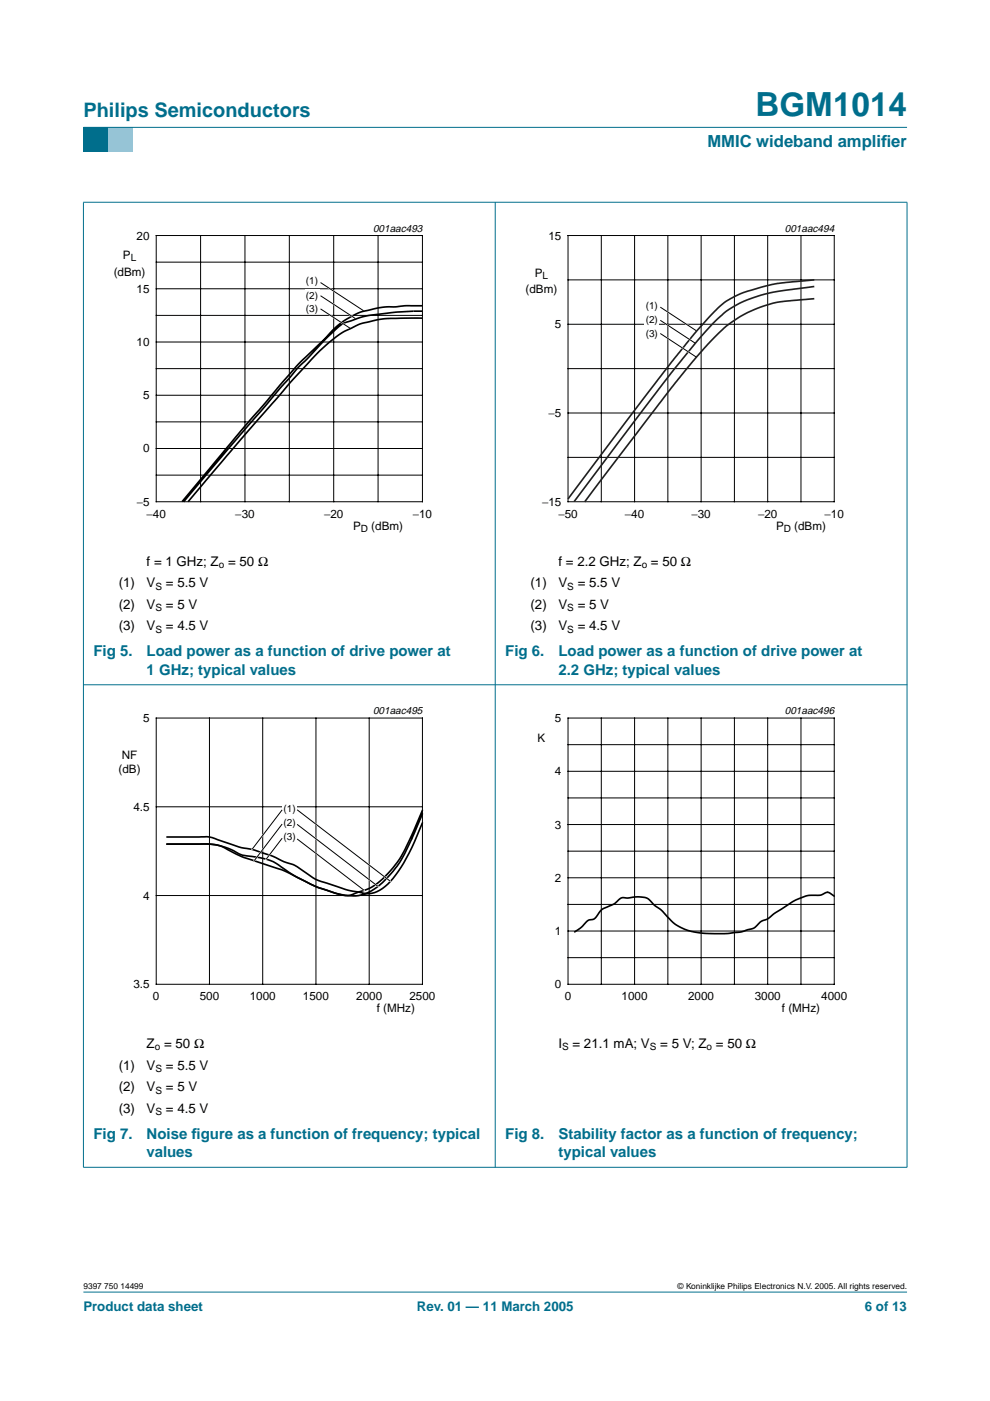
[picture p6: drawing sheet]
<svg xmlns="http://www.w3.org/2000/svg" width="210mm" height="297mm" viewBox="0 0 210 297" stroke-linecap="round" stroke-linejoin="round" font-family="sans-serif">
<path d="M17.7 273.9h174.6z" fill="#006e8c" stroke="#006e8c" stroke-width=".21"/>
<path d="M17.7 27h5.3v5.3h-5.3z" fill-rule="evenodd" fill="#006e8c"/>
<path d="M23 27h5.3v5.3h-5.3z" fill-rule="evenodd" fill="#96c4d6"/>
<g fill="#006e8c" stroke="#006e8c" stroke-width=".21">
<path d="M17.7 27h174.6z"/>
<path d="M17.7 42.9v204.5z"/>
<path d="M105 42.8v204.7z"/>
<path d="M192.3 42.9v204.5z"/>
<path d="M17.6 42.9h174.8z"/>
<path d="M17.6 145.2h174.8z"/>
<path d="M17.6 247.5h174.8z"/>
</g>
<path d="M20.4 47.1h81.9v66.3h-81.9z" fill="none" stroke="#fff" stroke-width=".21"/>
<g fill="none" stroke="#000" stroke-width=".21">
<path d="M33.1 49.9h56.5v56.5h-56.5zM33.1 55.6h56.5M42.5 49.9v56.5M51.9 49.9v56.5M61.3 49.9v56.5M70.8 49.9v56.5M80.2 49.9v56.5M33.1 66.9h56.5M33.1 78.2h56.5M33.1 61.2h56.5M33.1 72.5h56.5M33.1 89.4h56.5"/>
<path d="M33.1 83.8h56.5M33.1 95.1h56.5M33.1 100.7h56.5"/>
</g>
<path d="M89.5 64.8h-3.3l-1.8 .2a24.1 24.1 0 0 0-9 1.6 19.4 19.4 0 0 0-7 5.7l-.5 .5a65 65 0 0 0-6.8 6.9l-10.1 11.7-12.4 15M89.5 66a62.2 62.2 0 0 0-13.1 1.3l-3.3 1.1-1.2 .8-2.6 2.4-4.2 4.5-1.9 1.8-24.3 28.5M89.5 67.5h-3.7a25.7 25.7 0 0 0-10.4 1.6 28.9 28.9 0 0 0-10.3 8.2l-3.3 3.5-9.2 10.6-12.7 15" fill="none" stroke="#000" stroke-width=".35"/>
<g fill="#fff">
<path d="M64.6 58.3h3.2v2.6h-3.2z"/>
<path d="M64.6 61.3h3.2v2.6h-3.2z"/>
</g>
<path d="M68 59.9l8.7 5.7M68 62.7l7 4.6M68 65.5l6.1 4" fill="none" stroke="#fff" stroke-width=".35"/>
<g fill="none" stroke="#000" stroke-width=".21">
<path d="M68 59.9l9.1 6M120.4 49.9h56.5v56.5h-56.5zM120.4 59.3h56.5M127.5 49.9v56.5M134.5 49.9v56.5M141.6 49.9v56.5M148.7 49.9v56.5M155.7 49.9v56.5M162.8 49.9v56.5M169.8 49.9v56.5M68 62.7l7.3 4.8M68 65.5l6.3 4.1"/>
<path d="M120.4 68.8h56.5M120.4 78.2h56.5M120.4 87.6h56.5M120.4 97h56.5"/>
</g>
<path d="M107.7 47.1h81.9v66.3h-81.9z" fill="none" stroke="#fff" stroke-width=".21"/>
<path d="M172.7 59.3l-5.2 .5a26.4 26.4 0 0 0-6.1 1.1l-2.2 .6a16.7 16.7 0 0 0-9.1 6l-3 3.4-4.8 6-21.9 28.9M172.7 60.7l-7.8 1.1a27.9 27.9 0 0 0-10 3.6 38.5 38.5 0 0 0-7.9 8l-6.5 8-18.8 25M172.7 63.3l-3.8 .4a25.6 25.6 0 0 0-19.2 9.7l-3.1 3.5-4.8 6-17.8 23.5" fill="none" stroke="#231f20" stroke-width=".35"/>
<g fill="#fff">
<path d="M136.6 63.6h3.2v2.5h-3.2z"/>
<path d="M136.6 66.5h3.2v2.6h-3.2z"/>
</g>
<path d="M140 65.1l7.3 4.8M140 67.9l7.1 4.7M140 70.7l7.4 4.8" fill="none" stroke="#fff" stroke-width=".35"/>
<path d="M140 65.1l7.6 5M140 67.9l7.4 4.8M140 70.7l7.7 5M33.1 152.2h56.5v56.5h-56.5zM44.4 152.2v56.5M55.7 152.2v56.5M67 152.2v56.5M78.3 152.2v56.5M33.1 171.1h56.5M33.1 189.9h56.5" fill="none" stroke="#000" stroke-width=".21"/>
<path d="M20.4 149.4h81.9v66.3h-81.9z" fill="none" stroke="#fff" stroke-width=".21"/>
<path d="M89.6 174.4a42.4 42.4 0 0 1-6.8 12.5 6 6 0 0 1-6.2 2.4l-3.4-.7-6.2-2.1-4.8-3.2a15 15 0 0 1-4.2-1.7 29.8 29.8 0 0 0-7.4-2l-3.9-1.4a7.2 7.2 0 0 0-4.5-.7h-6.8M89.6 171.8a63.2 63.2 0 0 1-5.1 10.7 18.2 18.2 0 0 1-6.8 6.1l-1.7 .5a5.1 5.1 0 0 1-5.1 .2 39.6 39.6 0 0 1-12.7-6.4 20 20 0 0 0-6.7-1.6l-.9-.3a13.9 13.9 0 0 0-8.4-2h-6.8h6.8a9.4 9.4 0 0 1 5.6 .9l3.9 1.9 6.3 2.1a34.2 34.2 0 0 1 7.9 3.6l1.7 .7a23.9 23.9 0 0 0 6.7 1.7 9 9 0 0 0 7.4-3.3l.5-.6a23.5 23.5 0 0 0 5.1-8.2l2.3-5.3" fill="none" stroke="#000" stroke-width=".35"/>
<g fill="#fff">
<path d="M59.8 170.3h3.2v2.6h-3.2z"/>
<path d="M59.8 173.3h3.2v2.5h-3.2z"/>
<path d="M59.8 176.2h3.2v2.6h-3.2z"/>
</g>
<path d="M59.8 171.7l-6.4 8.4M59.8 174.7l-5.9 7.8M59.8 177.7l-3.4 4.5M63 171.7l19.8 15.2M63 174.8l17.1 13.1M63 177.9l14.2 10.9" fill="none" stroke="#fff" stroke-width=".35"/>
<g fill="none" stroke="#000" stroke-width=".21">
<path d="M120.4 152.2h56.5v56.5h-56.5zM120.4 157.9h56.5M127.5 152.2v56.5M134.5 152.2v56.5M141.6 152.2v56.5M148.7 152.2v56.5M155.7 152.2v56.5M162.8 152.2v56.5M169.8 152.2v56.5M59.8 171.7l-6.4 8.4M59.8 174.7l-5.9 7.8M59.8 177.7l-3.4 4.5"/>
<path d="M63 171.7l19.8 15.2M63 174.8l17.1 13.1M63 177.9l14.2 10.9M120.4 169.2h56.5M120.4 163.5h56.5M120.4 174.8h56.5M120.4 180.5h56.5M120.4 191.8h56.5M120.4 186.1h56.5M120.4 197.4h56.5M120.4 203h56.5"/>
</g>
<path d="M107.7 149.4h81.9v66.3h-81.9z" fill="none" stroke="#fff" stroke-width=".21"/>
<path d="M176.9 190l-.2-.1a1.62 1.62 0 0 0-1.6-.7 2.74 2.74 0 0 1-2.1 .6 9.4 9.4 0 0 0-5.6 1.8l-3.2 2.1-1.6 1.2a3.8 3.8 0 0 0-2.5 1.7 15.6 15.6 0 0 1-6.5 1.4 21.3 21.3 0 0 1-8.5-1 10.9 10.9 0 0 1-4.7-3.9l-1.8-1.3a3.3 3.3 0 0 0-3.3-1.7l-2.3 .3a1.74 1.74 0 0 0-2.2 .7l-.7 .6-2.3 1-.8 .9a2.06 2.06 0 0 1-2.2 1.5l-.5 .4a7.6 7.6 0 0 1-2.5 2.1" fill="none" stroke="#000" stroke-width=".35"/>
<text font-size="7.1" fill="#006e8c" x="160.2" y="24.7">BGM1014</text>
<text font-size="4.2" fill="#006e8c" x="17.7" y="24.9">Philips Semiconductors</text>
<g font-size="3.5" fill="#006e8c">
<text x="150" y="31.1">MMIC wideband amplif</text>
<text x="186.8" y="31.1">ier</text>
</g>
<g font-size="3.2" fill="#006e8c">
<text x="19.8" y="139.2">Fig 5.</text>
<text x="31.1" y="143.1">1 GHz; typical values</text>
<text x="31.1" y="139.2">Load power as a function of drive power at</text>
<text x="107.1" y="139.2">Fig 6.</text>
<text x="118.4" y="143.1">2.2 GHz; typical values</text>
<text x="118.4" y="139.2">Load power as a function of drive power at</text>
<text x="19.8" y="241.5">Fig 7.</text>
<text x="31.1" y="245.4">values</text>
<text x="31.1" y="241.5">Noise f</text>
<text x="40.6" y="241.5">igure as a function of frequency; typical</text>
<text x="107.1" y="241.5">Fig 8.</text>
<text x="118.4" y="245.4">typical values</text>
<text x="118.4" y="241.5">Stability factor as a function of frequency;</text>
</g>
<g font-size="2.8">
<text x="31.1" y="119.9">f = 1 GHz; Z = 50 Ω</text>
<text x="118.4" y="119.9">f = 2.2 GHz; Z = 50 Ω</text>
<text x="25.2" y="124.5">(1)</text>
<text x="31.1" y="124.5">V</text>
<text x="35.2" y="124.5">= 5.5 V</text>
<text x="112.5" y="124.5">(1)</text>
<text x="118.4" y="124.5">V</text>
<text x="122.5" y="124.5">= 5.5 V</text>
<text x="25.2" y="129.1">(2)</text>
<text x="31.1" y="129.1">V</text>
<text x="35.2" y="129.1">= 5 V</text>
<text x="112.5" y="129.1">(2)</text>
<text x="118.4" y="129.1">V</text>
<text x="122.5" y="129.1">= 5 V</text>
<text x="25.2" y="133.7">(3)</text>
<text x="31.1" y="133.7">V</text>
<text x="35.2" y="133.7">= 4.5 V</text>
<text x="112.5" y="133.7">(3)</text>
<text x="118.4" y="133.7">V</text>
<text x="122.5" y="133.7">= 4.5 V</text>
<text x="25.2" y="226.8">(1)</text>
<text x="31.1" y="222.2">Z = 50 Ω</text>
<text x="31.1" y="226.8">V</text>
<text x="35.2" y="226.8">= 5.5 V</text>
<text x="118.4" y="222.2">I</text>
<text x="121.4" y="222.2">= 21.1 mA; V</text>
<text x="140" y="222.2">= 5 V; Z = 50 Ω</text>
<text x="25.2" y="231.4">(2)</text>
<text x="31.1" y="231.4">V</text>
<text x="35.2" y="231.4">= 5 V</text>
<text x="25.2" y="236">(3)</text>
<text x="31.1" y="236">V</text>
<text x="35.2" y="236">= 4.5 V</text>
</g>
<g font-size="2.8" fill="#006e8c">
<text x="17.7" y="278">Product data sheet</text>
<text x="88.4" y="278">Rev. 01 — 11 March 2005</text>
<text x="183.4" y="278">6 of 13</text>
</g>
<g font-size="2.5">
<text x="29" y="50.8">20</text>
<text x="116.3" y="50.8">15</text>
<text x="24.1" y="58.4">(dBm)</text>
<text x="26.1" y="54.9">P</text>
<text x="113.4" y="58.7">P</text>
<text x="29" y="62.1">15</text>
<text x="111.4" y="62.2">(dBm)</text>
<text x="117.7" y="69.6">5</text>
<text x="29" y="73.4">10</text>
<text x="30.3" y="84.6">5</text>
<text x="116.3" y="88.4">−5</text>
<text x="30.3" y="95.9">0</text>
<text x="29" y="107.2">−5</text>
<text x="114.9" y="107.2">−15</text>
<text x="31.1" y="109.8">−40</text>
<text x="49.9" y="109.8">−30</text>
<text x="68.7" y="109.8">−20</text>
<text x="74.9" y="112.3">P</text>
<text x="78.7" y="112.3">(dBm)</text>
<text x="87.5" y="109.8">−10</text>
<text x="118.4" y="109.8">−50</text>
<text x="132.5" y="109.8">−40</text>
<text x="146.6" y="109.8">−30</text>
<text x="160.7" y="109.8">−20</text>
<text x="164.5" y="112.3">P</text>
<text x="168.4" y="112.3">(dBm)</text>
<text x="174.8" y="109.8">−10</text>
<text x="30.3" y="153.1">5</text>
<text x="117.7" y="153.1">5</text>
<text x="25.8" y="161">NF</text>
<text x="114" y="157.2">K</text>
<text x="25.1" y="164">(dB)</text>
<text x="117.7" y="164.4">4</text>
<text x="28.3" y="171.9">4.5</text>
<text x="117.7" y="175.7">3</text>
<text x="30.3" y="190.7">4</text>
<text x="117.7" y="187">2</text>
<text x="117.7" y="198.2">1</text>
<text x="28.3" y="209.5">3.5</text>
<text x="117.7" y="209.5">0</text>
<text x="32.4" y="212.1">0</text>
<text x="42.4" y="212.1">500</text>
<text x="53" y="212.1">1000</text>
<text x="64.2" y="212.1">1500</text>
<text x="75.5" y="212.1">2000</text>
<text x="79.9" y="214.6">f (MHz)</text>
<text x="86.8" y="212.1">2500</text>
<text x="119.7" y="212.1">0</text>
<text x="131.8" y="212.1">1000</text>
<text x="145.9" y="212.1">2000</text>
<text x="160" y="212.1">3000</text>
<text x="165.8" y="214.6">f (MHz)</text>
<text x="174.1" y="212.1">4000</text>
</g>
<g font-size="2.2">
<text x="79.1" y="49.1">001aac493</text>
<text x="166.4" y="49.1">001aac494</text>
<text x="79.1" y="151.4">001aac495</text>
<text x="166.4" y="151.4">001aac496</text>
</g>
<g font-size="2.1">
<text x="27.7" y="55.4">L</text>
<text x="115" y="59.2">L</text>
<text x="64.9" y="60.2">(1)</text>
<text x="64.9" y="63.4">(2)</text>
<text x="136.9" y="65.4">(1)</text>
<text x="64.9" y="66.2">(3)</text>
<text x="136.9" y="68.4">(2)</text>
<text x="136.9" y="71.4">(3)</text>
<text x="76.5" y="112.8">D</text>
<text x="166.2" y="112.8">D</text>
<text x="33" y="125">S</text>
<text x="46.4" y="120.4">o</text>
<text x="120.3" y="125">S</text>
<text x="136.1" y="120.4">o</text>
<text x="33" y="129.6">S</text>
<text x="120.3" y="129.6">S</text>
<text x="33" y="134.2">S</text>
<text x="120.3" y="134.2">S</text>
<text x="60.1" y="172.2">(1)</text>
<text x="60.1" y="175.1">(2)</text>
<text x="60.1" y="178.1">(3)</text>
<text x="32.8" y="222.7">o</text>
<text x="33" y="227.3">S</text>
<text x="119.2" y="222.7">S</text>
<text x="137.8" y="222.7">S</text>
<text x="149.8" y="222.7">o</text>
<text x="33" y="231.9">S</text>
<text x="33" y="236.5">S</text>
</g>
<g font-size="1.8">
<text x="17.7" y="273.4">9397 750 14499</text>
<text x="143.7" y="273.4">© Koninklijke Philips Electronics N.V. 2005. All rights reserved.</text>
</g>
</svg>
